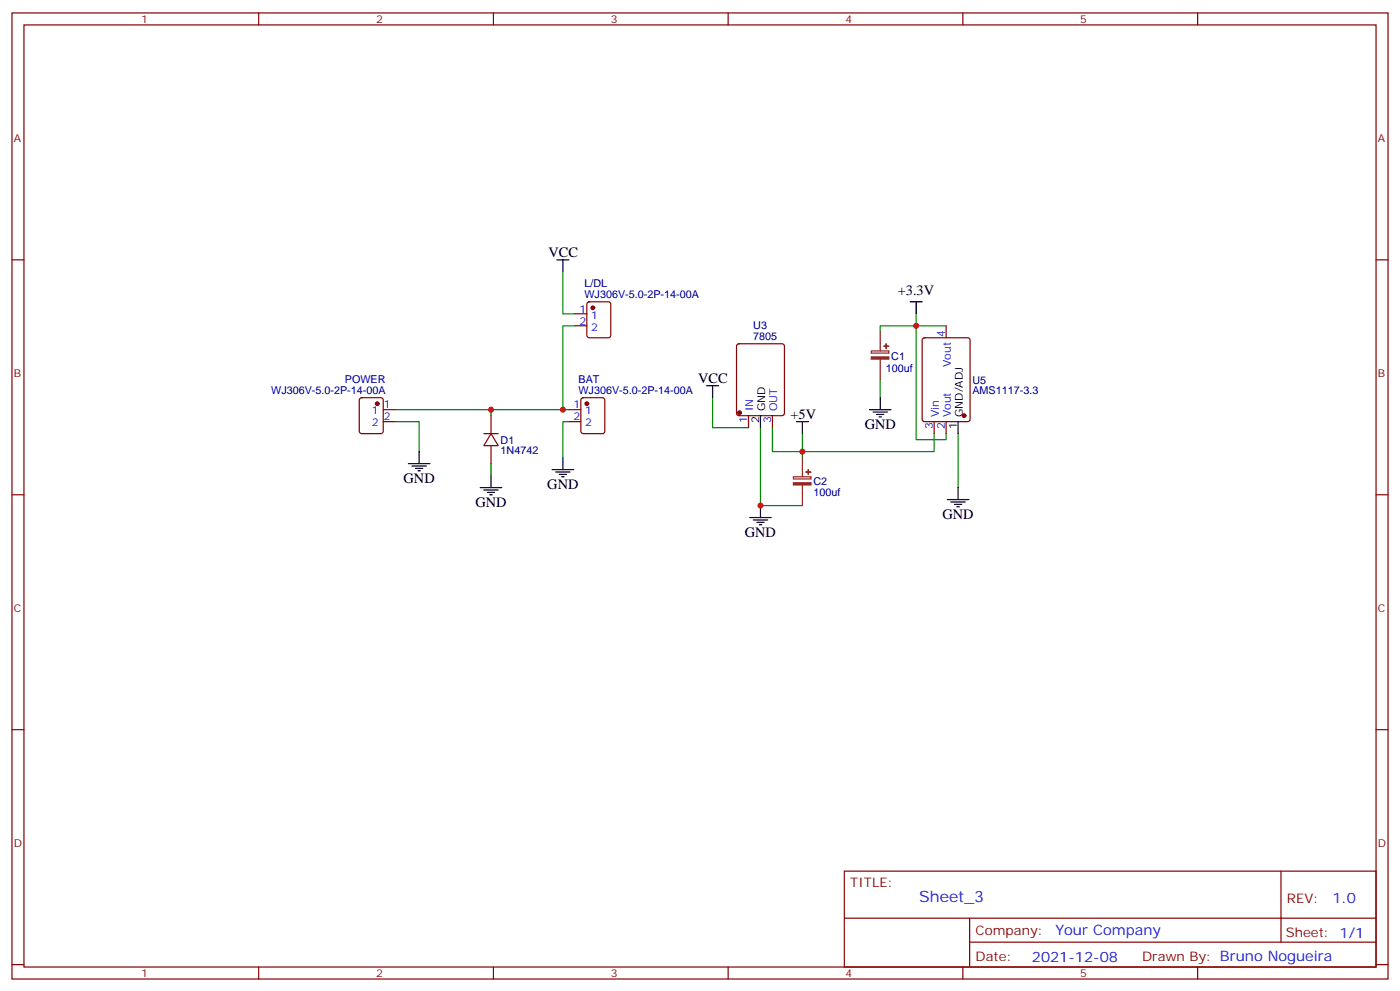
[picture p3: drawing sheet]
<svg xmlns="http://www.w3.org/2000/svg" width="412mm" height="292mm" viewBox="0 0 412 292" stroke-linecap="round" stroke-linejoin="round" font-family="sans-serif">
<g fill="none" stroke="#870000" stroke-width=".35">
<path d="M3.5 3.8h405.4v284.3h-405.4zM7.1 7.3h398.2v277.3h-398.2zM76.2 3.8v3.5M145.3 3.8v3.5M214.5 3.8v3.5M283.6 3.8v3.5M352.8 3.8v3.5M3.5 76.5h3.6M405.3 76.5h3.6M169.3 92.4h3.6M169.3 95.9h3.6M173.1 89l.5-.2h5.6l.7 .5v9.4l-.4 .7h-5.9l-.7-.4v-9.5z"/>
<path d="M271.9 99.6l.4-.2h12.7l.7 .4 .1 23.6-.5 .7h-13l-.6-.5-.1-23.5zM278.7 95.9v3.5M106.1 117.3l.4-.2h5.7l.6 .4 .1 9.4-.5 .7h-5.9l-.6-.4-.1-9.4zM171.3 117.3l.5-.2h5.6l.7 .4 .1 9.4-.5 .7h-5.9l-.6-.4-.1-9.4zM217.2 101.4l.5-.2h12.7l.6 .4 .1 20-.5 .7h-12.9l-.7-.4v-20zM112.9 120.6h3.5M112.9 124.1h3.5M142.5 127.6h4.3M144.6 127.6l2.2 3.6h-4.3zM144.6 122.3v5.3M144.6 131.2v5.3M167.6 120.6h3.5"/>
<path d="M167.6 124.1h3.5M220.5 122.3v3.6M227.5 122.3v3.6M275.2 124.1v3.5M278.7 124.1v3.5M3.5 145.6h3.6M405.3 145.6h3.6M3.5 214.8h3.6M405.3 214.8h3.6M248.7 256.4h156.6v28.2h-156.6zM377.3 256.4v20.9M248.7 270.2h156.5"/>
<path d="M285.6 277.3h119.6M285.6 270.2v14.2M3.5 283.9h3.6M76.2 284.6v3.5M145.3 284.6v3.5M214.5 284.6v3.5M283.6 284.6v3.5M352.8 284.6v3.5M405.3 283.9h3.6"/>
</g>
<g fill="none" stroke="#008700" stroke-width=".35">
<path d="M165.8 80v12.4h3.5M169.3 95.9h-3.5v24.7h-49.4M269.9 92.4v3.5h-10.6v1.7M278.7 95.9h-8.8v33.5h8.8v-1.8M209.9 117.1v8.8h10.6M259.3 111.8v5.3M116.4 124.1h7.1v8.8M144.6 120.6v1.7M144.6 136.5v3.5M165.8 120.6h1.8M167.6 124.1h-1.8v10.6M224 125.9v22.9h12.4"/>
<path d="M227.5 125.9v7h47.7v-5.3M236.4 127.6v7.1M282.2 127.6v15.9"/>
</g>
<g fill="none" stroke="#000" stroke-width=".35">
<path d="M164 76.5h3.6M165.8 76.5v3.5M268.1 88.8h3.5M269.9 88.8v3.6M208.1 113.5h3.6M209.9 113.5v3.6M259.3 117.1v3.5M120.3 136.5h6.3M121.4 137.2h4.2M122.4 137.9h2.1M123.1 138.6h.7M123.5 132.9v3.6"/>
<path d="M144.6 140v3.5M162.6 138.2h6.4M163.7 138.9h4.2M164.7 139.6h2.2M165.8 134.7v3.5M224 122.3v3.6M234.6 124.1h3.5M236.4 124.1v3.5M256.1 120.6h6.4M257.2 121.3h4.2M258.2 122h2.1M258.9 122.7h.7"/>
<path d="M282.2 124.1v3.5M141.5 143.5h6.3M142.5 144.2h4.3M143.6 144.9h2.1M144.3 145.6h.7M165.5 140.3h.7M220.8 152.3h6.4M221.9 153h4.2M223 153.7h2.1M223.7 154.4h.7M224 148.8v3.5M279 147h6.4"/>
<path d="M280.1 147.7h4.2M281.2 148.4h2.1M281.9 149.2h.7M282.2 143.5v3.5"/>
</g>
<path d="M259.3 97.6v5.7M256.6 103.3h5.2v.6h-5.2zM259.3 105.8v6M236.4 134.7v5.6M233.7 140.3h5.2v.7h-5.2zM236.4 142.8v6" fill="none" stroke="#8c2424" stroke-width=".35"/>
<g fill="#8c2424" stroke="#8c2424" stroke-width=".35">
<path d="M233.7 142.1h5.2v.6h-5.2z"/>
<path d="M237.4 138.9l1.4 .1z"/>
<path d="M238.1 138.2v1.4z"/>
<path d="M256.6 105.1h5.2v.6h-5.2z"/>
<path d="M260.3 101.9h1.5z"/>
<path d="M261 101.2l.1 1.4z"/>
</g>
<g fill="#870000" stroke="#870000" stroke-width=".35">
<circle cx="284" cy="122.3" r=".53"/>
<circle cx="217.8" cy="121.5" r=".53"/>
<circle cx="174.6" cy="90.6" r=".53"/>
<circle cx="172.9" cy="118.8" r=".53"/>
<circle cx="111.1" cy="118.8" r=".53"/>
</g>
<g fill="#c00">
<circle cx="144.6" cy="120.6" r=".88"/>
<circle cx="224" cy="148.8" r=".88"/>
<circle cx="269.9" cy="95.9" r=".88"/>
<circle cx="236.4" cy="132.9" r=".88"/>
<circle cx="165.8" cy="120.6" r=".88"/>
</g>
<text font-size="4.6" fill="#00f" x="270.8" y="265.4">Sheet_3</text>
<g font-size="4.2">
<text x="161.6" y="75.8">VCC</text>
<text x="264.5" y="86.7">+3.3V</text>
<text x="205.7" y="112.8">VCC</text>
<text x="232.8" y="123.4">+5V</text>
<text x="254.7" y="126.2">GND</text>
<text x="118.9" y="142.1">GND</text>
<text x="161.2" y="143.9">GND</text>
<text x="140.1" y="149.2">GND</text>
<text x="277.6" y="152.7">GND</text>
<text x="219.4" y="158">GND</text>
</g>
<g font-size="4.2" fill="#00f">
<text x="392.5" y="265.7">1.0</text>
<text x="310.9" y="275.2">Your Company</text>
<text x="304" y="283">2021-12-08</text>
</g>
<g font-size="3.9" fill="#800">
<text x="250.5" y="261">TITLE:</text>
<text x="379.1" y="265.7">REV:</text>
<text x="287.4" y="275.2">Company:</text>
<text x="378.7" y="275.8">Sheet: 1/1</text>
<text x="287.4" y="282.9">Date:</text>
<text x="336.4" y="282.9">Drawn By: Bruno Nogueira</text>
</g>
<g font-size="3.2" fill="#800">
<text x="41.6" y="6.8">1</text>
<text x="110.8" y="6.8">2</text>
<text x="179.9" y="6.8">3</text>
<text x="249.1" y="6.8">4</text>
<text x="318.2" y="6.8">5</text>
<text x="4.1" y="41.9">A</text>
<text x="405.9" y="41.9">A</text>
<text x="4.1" y="111.1">B</text>
<text x="405.9" y="111.1">B</text>
<text x="4.1" y="180.2">C</text>
<text x="405.9" y="180.2">C</text>
<text x="4.1" y="249.3">D</text>
<text x="405.9" y="249.3">D</text>
<text x="41.6" y="287.6">1</text>
<text x="110.8" y="287.6">2</text>
<text x="179.9" y="287.6">3</text>
<text x="249.1" y="287.6">4</text>
<text x="318.2" y="287.6">5</text>
</g>
<g font-size="3.2" fill="#000080">
<text x="172.2" y="87.8">WJ306V-5.0-2P-14-00A</text>
<text x="172.2" y="84.6">L/DL</text>
<text x="221.9" y="100.1">7805</text>
<text x="221.9" y="96.9">U3</text>
<text x="262.5" y="105.8">C1</text>
<text x="101.6" y="112.8">POWER</text>
<text x="170.4" y="112.8">BAT</text>
<text x="260.9" y="109.4">100uf</text>
<text x="286.5" y="112.9">U5</text>
<text x="79.9" y="116">WJ306V-5.0-2P-14-00A</text>
<text x="170.4" y="116">WJ306V-5.0-2P-14-00A</text>
<text x="286.5" y="116.1">AMS1117-3.3</text>
<text x="147.5" y="130.5">D1</text>
<text x="147.5" y="133.7">1N4742</text>
<text x="239.6" y="142.9">C2</text>
<text x="239.6" y="146.1">100uf</text>
</g>
<g font-size="3.2" fill="#00f">
<text x="170.7" y="92">1</text>
<text x="170.7" y="95.5">2</text>
<text x="174.2" y="93.8">1</text>
<text x="174.2" y="97.3">2</text>
<text x="278.3" y="99.2" transform="rotate(-90 278.3 99.2)">4</text>
<text x="280.1" y="108.1" transform="rotate(-90 280.1 108.1)">Vout</text>
<text x="109.6" y="122">1</text>
<text x="109.6" y="125.5">2</text>
<text x="113.1" y="120.2">1</text>
<text x="113.1" y="123.8">2</text>
<text x="168.9" y="120.2">1</text>
<text x="168.9" y="123.8">2</text>
<text x="172.4" y="122">1</text>
<text x="172.4" y="125.5">2</text>
<text x="220.1" y="124.5" transform="rotate(-90 220.1 124.5)">1</text>
<text x="221.9" y="121" transform="rotate(-90 221.9 121)">IN</text>
<text x="227.2" y="124.5" transform="rotate(-90 227.2 124.5)">3</text>
<text x="229" y="121" transform="rotate(-90 229 121)">OUT</text>
<text x="276.6" y="122.8" transform="rotate(-90 276.6 122.8)">Vin</text>
<text x="280.1" y="122.8" transform="rotate(-90 280.1 122.8)">Vout</text>
<text x="274.8" y="126.3" transform="rotate(-90 274.8 126.3)">3</text>
<text x="278.3" y="126.3" transform="rotate(-90 278.3 126.3)">2</text>
</g>
<g font-size="3.2">
<text x="223.7" y="124.5" transform="rotate(-90 223.7 124.5)">2</text>
<text x="225.4" y="121" transform="rotate(-90 225.4 121)">GND</text>
<text x="283.6" y="122.8" transform="rotate(-90 283.6 122.8)">GND/ADJ</text>
<text x="281.9" y="126.3" transform="rotate(-90 281.9 126.3)">1</text>
</g>
</svg>
